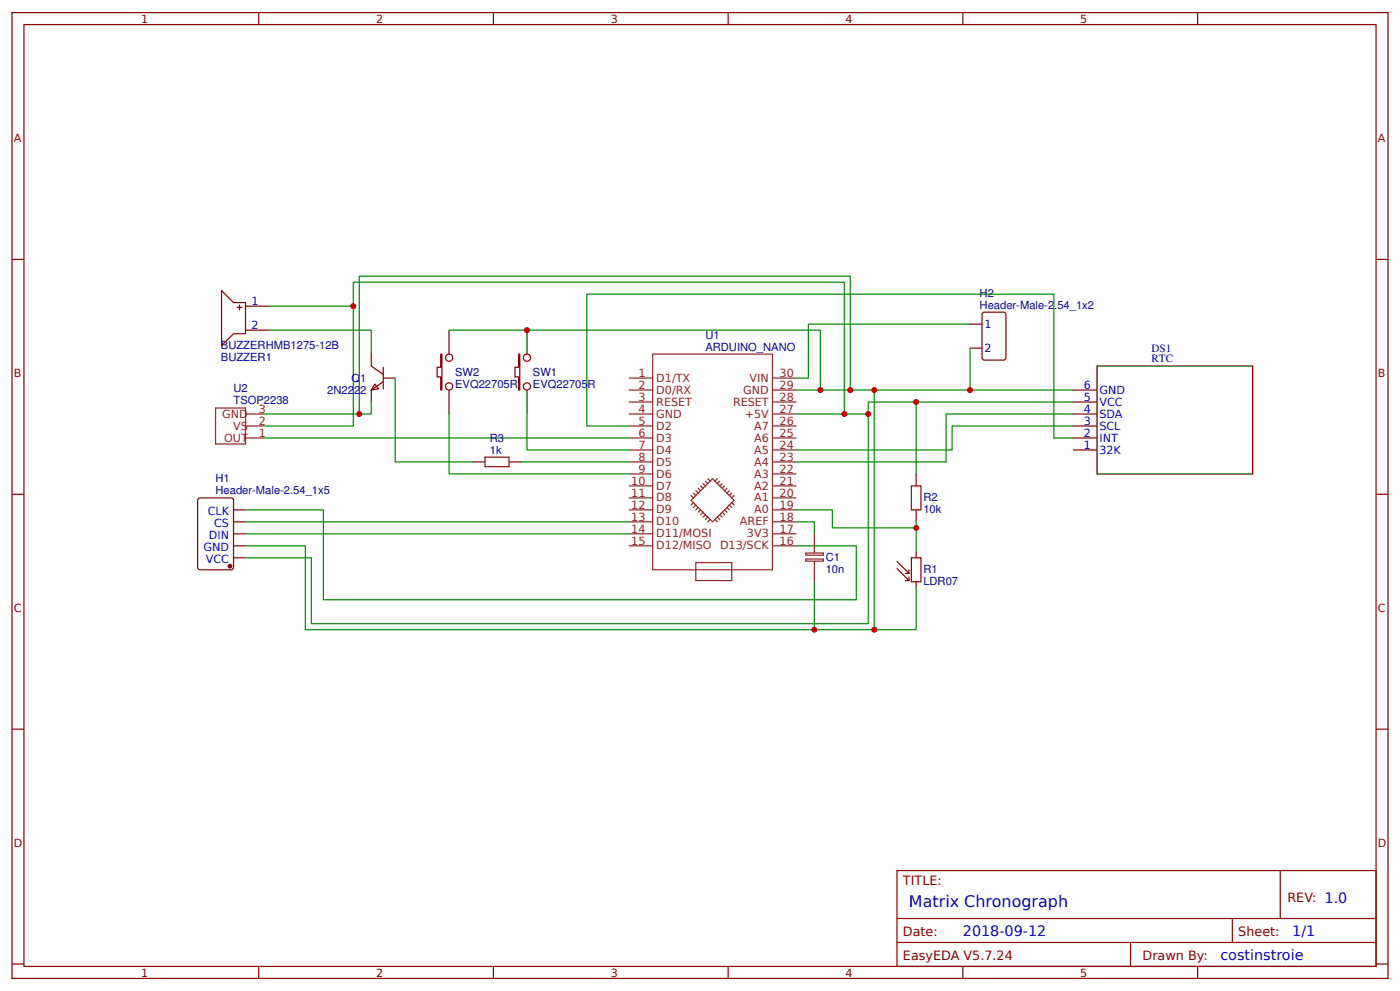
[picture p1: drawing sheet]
<svg xmlns="http://www.w3.org/2000/svg" width="309mm" height="219mm" viewBox="0 0 309 219" stroke-linecap="round" stroke-linejoin="round" font-family="sans-serif">
<g fill="none" stroke="#800" stroke-width=".26">
<path d="M2.6 2.8h304.1v213.2h-304.1zM5.3 5.4h298.7v208h-298.7zM57.1 2.8v2.6M109 2.8v2.6M160.9 2.8v2.6M212.7 2.8v2.6M264.6 2.8v2.6M2.6 57.3h2.7M304 57.3h2.7M48.9 64.2l2.7 2.6h2.6v6.9h-2.6l-2.7 2.6zM52.4 67.9h1M52.9 67.3v1.1"/>
<path d="M54.2 67.6h5.3M54.2 72.9h5.3M82 78.2v2.6l2.7 1.9M97.4 78.2h.2v7.9h-.2v-2.9h-.8v-2.1h.8zM114.6 78.2h.2v7.9h-.2v-2.9h-.8v-2.1h.8zM214.3 71.6h2.7M214.3 76.9h2.7M217 69.2l.5-.3h4.2l.5 .3v9.8l-.2 .4-4.5 .1-.5-.3zM82.8 84.8l.8 1.1-1.6 .2zM84.7 84.3l-2.7 1.8v2.7M84.7 83.5h2.6M84.7 81.1v4.8"/>
<path d="M237.1 99.4h5.3M237.1 96.7h5.3M237.1 94.1h5.3M237.1 91.4h5.3M237.1 88.8h5.3M237.1 86.1h5.3M2.6 109.1h2.7M43.7 110.2l.5-.3h6.9l.4 .3 .1 15.1-.3 .4-7.1 .1-.5-.3zM51.6 117.9h2.6M51.6 115.2h2.6M51.6 112.6h2.6M104.5 102h2.7"/>
<path d="M112.4 102h2.7M202.4 104.6v2.7M202.4 112.6v2.6M304 109.1h2.7M51.6 123.2h2.6M51.6 120.5h2.6M2.6 161h2.7M304 161h2.7M198.2 192.2h105.8v21.2h-105.8zM282.8 192.2v10.6M2.6 212.9h2.7M57.1 213.4v2.6"/>
<path d="M109 213.4v2.6M160.9 213.4v2.6M198.2 202.8h105.8M198.2 208.1h105.8M212.7 213.4v2.6M249.8 208.1v5.3M264.6 213.4v2.6M272.3 202.8v5.3M304 212.9h2.7"/>
<circle cx="99.2" cy="79" r=".8"/>
<circle cx="116.4" cy="79" r=".8"/>
<circle cx="99.2" cy="85.3" r=".8"/>
<circle cx="116.4" cy="85.3" r=".8"/>
</g>
<g fill="none" stroke="#8d2323" stroke-width=".26">
<path d="M144.2 78.2h26.5v47.6h-26.5zM47.6 90.1h6.6v7.9h-6.6zM54.2 96.7h4M54.2 94.1h4M54.2 91.4h4M138.9 99.4h5.3M138.9 96.7h5.3M138.9 94.1h5.3M138.9 91.4h5.3M138.9 88.8h5.3M138.9 86.1h5.3M138.9 83.5h5.3"/>
<path d="M170.7 99.4h5.2M170.7 96.7h5.2M170.7 94.1h5.2M170.7 91.4h5.2M170.7 88.8h5.2M170.7 86.1h5.2M170.7 83.5h5.2M138.9 117.9h5.3M138.9 115.2h5.3M138.9 112.6h5.3M138.9 109.9h5.3M138.9 107.3h5.3"/>
<path d="M138.9 104.6h5.3M138.9 102h5.3M152.7 109.4l.5 .5M153.2 111l-.5 .5M153.2 108.9l.5 .5M153.7 108.3l.6 .6M153.7 111.5l-.5 .6M154.3 107.8l.5 .5M154.3 112.1l-.6 .5M154.8 107.3l.5 .5M154.8 112.6l-.5 .5M155.3 106.8l.5 .5"/>
<path d="M155.3 113.1l-.5 .5M155.8 106.2l.6 .6M155.8 113.6l-.5 .6M156.4 105.7l.5 .5M156.4 114.2l-.6 .5M156.9 114.7l-.5 .5M158 106.2l4.2 4.3-4.8 4.7-2.6-2.6M158 114.7l.5 .5M158 106.2l-.6-.5-4.7 4.8 2.1 2.1M158.5 114.2l.5 .5M158.5 105.7l-.5 .5M159 113.6l.5 .6"/>
<path d="M159 106.2l-.5 .6M159.5 113.1l.6 .5M159.5 106.8l-.5 .5M160.1 112.6l.5 .5M160.1 107.3l-.6 .5M160.6 112.1l.5 .5M160.6 107.8l-.5 .5M161.1 111.5l.6 .6M161.1 108.3l-.5 .6M161.7 111l.5 .5M161.7 108.9l-.6 .5M162.2 109.4l-.5 .5"/>
<path d="M170.7 117.9h5.2M170.7 115.2h5.2M170.7 112.6h5.2M170.7 109.9h5.2M170.7 107.3h5.2M170.7 104.6h5.2M170.7 102h5.2M179.9 117.9v4.2M138.9 120.5h5.3M153.7 124.2h8v4h-8zM170.7 120.5h5.2M178 123.4h3.9v.5h-3.9z"/>
<path d="M178 122.1h3.9v.5h-3.9zM179.9 124v4.5"/>
</g>
<circle cx="50.8" cy="125" r=".4" fill="#800" stroke="#800" stroke-width=".26"/>
<g fill="none" stroke="#080" stroke-width=".26">
<path d="M59.5 72.9h22.5v5.3M59.5 67.6h18.6M99.2 72.9h82v13.2M214.3 71.6h-35.7v11.9h-2.7M214.3 76.9v9.2M58.2 96.7h80.7M82 88.8v2.6h-2.6M87.3 83.5v18.5h17.2M99.2 91.4v13.2h39.7M116.4 91.4v8h22.5M138.9 94.1h-9.3v-29.1h103.2v31.7h4.3M175.9 91.4h15.9v46.3h-123v-14.5h-14.6"/>
<path d="M175.9 86.1h17.2v52.9h-125.6v-18.5h-13.3M186.5 91.4v-29.1h-108.4v31.8h-19.9M187.9 86.1v-25.1h-108.5v30.4h-21.2M193.1 86.1h44M202.4 88.8v15.8M237.1 88.8h-45.3v2.6M237.1 91.4h-28.1v10.6h-33.1M237.1 94.1h-26.8v5.3h-34.4M54.2 112.6h17.2v19.8h117.8v-11.9h-13.3M54.2 115.2h84.7M54.2 117.9h84.7M115.1 102h23.8"/>
<path d="M175.9 112.6h8v3.9h18.5M175.9 115.2h4v2.7M202.4 115.2v6.6M179.9 128.5v10.5M202.4 129.8v9.2h-9.3"/>
</g>
<path d="M99.2 72.9v5.3M116.4 72.9v5.3M99.2 86.1v5.3M116.4 86.1v5.3M242.4 80.8h34.4v23.8h-34.4z" fill="none" stroke="#000" stroke-width=".26"/>
<path d="M198.2 125.5l2.6 2.7M198.2 124l2.6 2.6M200 128.2h.8M200 126.6h.8M200.8 125.8v.8M200.8 127.4v.8M201.3 123.2h2.2v5.3h-2.2zM202.4 121.8v1.4M202.4 128.5v1.3" fill="none" stroke="#840000" stroke-width=".26"/>
<path d="M107.2 100.9h5.2v2.2h-5.2zM201.3 107.3h2.2v5.3h-2.2z" fill="none" stroke="#a00000" stroke-width=".26"/>
<g fill="#c00">
<circle cx="78.1" cy="67.6" r=".66"/>
<circle cx="179.9" cy="139" r=".66"/>
<circle cx="202.4" cy="116.5" r=".66"/>
<circle cx="202.4" cy="88.8" r=".66"/>
<circle cx="116.4" cy="72.9" r=".66"/>
<circle cx="181.2" cy="86.1" r=".66"/>
<circle cx="187.9" cy="86.1" r=".66"/>
<circle cx="191.8" cy="91.4" r=".66"/>
<circle cx="193.1" cy="86.1" r=".66"/>
<circle cx="186.5" cy="91.4" r=".66"/>
<circle cx="193.1" cy="139" r=".66"/>
<circle cx="79.4" cy="91.4" r=".66"/>
<circle cx="214.3" cy="86.1" r=".66"/>
</g>
<text font-size="3.5" fill="#00f" x="200.8" y="200.2">Matrix Chronograph</text>
<g font-size="3.2" fill="#00f">
<text x="212.7" y="206.8">2018-09-12</text>
<text x="285.5" y="206.8">1/1</text>
<text x="269.6" y="212.1">costinstroie</text>
</g>
<g font-size="2.8" fill="#800">
<text x="199.5" y="195.4">TITLE:</text>
<text x="284.4" y="199.1">REV: 1.0</text>
<text x="199.5" y="206.8">Date:</text>
<text x="273.6" y="206.8">Sheet:</text>
<text x="199.5" y="212.1">EasyEDA V5.7.24</text>
<text x="252.4" y="212.1">Drawn By:</text>
</g>
<g font-size="2.5" fill="#800">
<text x="31.2" y="5">1</text>
<text x="83.1" y="5">2</text>
<text x="134.9" y="5">3</text>
<text x="186.8" y="5">4</text>
<text x="238.7" y="5">5</text>
<text x="3" y="31.4">A</text>
<text x="304.4" y="31.4">A</text>
<text x="3" y="83.2">B</text>
<text x="304.4" y="83.2">B</text>
<text x="3" y="135.1">C</text>
<text x="304.4" y="135.1">C</text>
<text x="3" y="186.9">D</text>
<text x="304.4" y="186.9">D</text>
<text x="31.2" y="215.6">1</text>
<text x="83.1" y="215.6">2</text>
<text x="134.9" y="215.6">3</text>
<text x="186.8" y="215.6">4</text>
<text x="238.7" y="215.6">5</text>
</g>
<g font-size="2.5" fill="#000080">
<text x="216.4" y="65.5">H2</text>
<text x="216.4" y="68.1">Header-Male-2.54_1x2</text>
<text x="48.8" y="77.1">BUZZERHMB1275-12B</text>
<text x="155.8" y="77.4">ARDUINO_NANO</text>
<text x="155.8" y="74.7">U1</text>
<text x="254.4" y="77.7">DS1</text>
<text x="48.8" y="79.8">BUZZER1</text>
<text x="100.5" y="82.9">SW2</text>
<text x="117.7" y="82.9">SW1</text>
<text x="254.4" y="80">RTC</text>
<text x="51.6" y="89.3">TSOP2238</text>
<text x="51.6" y="86.7">U2</text>
<text x="72.3" y="86.9">2N2222</text>
<text x="77.7" y="84.3">Q1</text>
<text x="100.5" y="85.6">EVQ22705R</text>
<text x="117.7" y="85.6">EVQ22705R</text>
<text x="108.2" y="100.1">1k</text>
<text x="108.2" y="97.5">R3</text>
<text x="47.6" y="106.5">H1</text>
<text x="47.6" y="109.1">Header-Male-2.54_1x5</text>
<text x="204" y="113.4">10k</text>
<text x="204" y="110.7">R2</text>
<text x="182.4" y="124">C1</text>
<text x="182.4" y="126.6">10n</text>
<text x="204" y="129.2">LDR07</text>
<text x="204" y="126.6">R1</text>
</g>
<g font-size="2.5" fill="#00f">
<text x="55.6" y="67.3">1</text>
<text x="55.6" y="72.6">2</text>
<text x="217.5" y="72.4">1</text>
<text x="217.5" y="77.7">2</text>
<text x="239.5" y="88.5">5</text>
<text x="239.5" y="85.9">6</text>
<text x="242.9" y="89.6">VCC</text>
<text x="242.9" y="86.9">GND</text>
<text x="239.5" y="93.8">3</text>
<text x="239.5" y="91.1">4</text>
<text x="242.9" y="94.9">SCL</text>
<text x="242.9" y="92.2">SDA</text>
<text x="239.5" y="99.1">1</text>
<text x="239.5" y="96.4">2</text>
<text x="242.9" y="100.1">32K</text>
<text x="242.9" y="97.5">INT</text>
<text x="45.9" y="113.6">CLK</text>
<text x="46.1" y="118.9">DIN</text>
<text x="47.3" y="116.3">CS</text>
<text x="45" y="121.6">GND</text>
<text x="45.5" y="124.2">VCC</text>
</g>
<g font-size="2.5" fill="#8d2323">
<text x="141" y="83.2">1</text>
<text x="172.2" y="83.2">30</text>
<text x="141" y="88.5">3</text>
<text x="141" y="85.9">2</text>
<text x="145" y="89.6">RESET</text>
<text x="145" y="86.9">D0/RX</text>
<text x="145" y="84.3">D1/TX</text>
<text x="161.9" y="89.6">RESET</text>
<text x="164.2" y="86.9">GND</text>
<text x="165.6" y="84.3">VIN</text>
<text x="172.2" y="85.9">29</text>
<text x="172.2" y="88.5">28</text>
<text x="49.1" y="92.2">GND</text>
<text x="51.5" y="94.9">VS</text>
<text x="57.1" y="93.8">2</text>
<text x="57.1" y="91.1">3</text>
<text x="141" y="93.8">5</text>
<text x="141" y="91.1">4</text>
<text x="145" y="94.9">D2</text>
<text x="145" y="92.2">GND</text>
<text x="164.5" y="92.2">+5V</text>
<text x="166.6" y="94.9">A7</text>
<text x="172.2" y="91.1">27</text>
<text x="172.2" y="93.8">26</text>
<text x="49.5" y="97.5">OUT</text>
<text x="57.1" y="96.4">1</text>
<text x="141" y="101.7">8</text>
<text x="141" y="99.1">7</text>
<text x="141" y="96.4">6</text>
<text x="145" y="100.1">D4</text>
<text x="145" y="97.5">D3</text>
<text x="166.6" y="97.5">A6</text>
<text x="166.6" y="100.1">A5</text>
<text x="172.2" y="96.4">25</text>
<text x="172.2" y="99.1">24</text>
<text x="172.2" y="101.7">23</text>
<text x="139.5" y="107">10</text>
<text x="141" y="104.4">9</text>
<text x="145" y="105.4">D6</text>
<text x="145" y="102.8">D5</text>
<text x="166.6" y="102.8">A4</text>
<text x="166.6" y="105.4">A3</text>
<text x="172.2" y="104.4">22</text>
<text x="172.2" y="107">21</text>
<text x="139.5" y="112.3">12</text>
<text x="139.5" y="109.7">11</text>
<text x="145" y="113.4">D9</text>
<text x="145" y="110.7">D8</text>
<text x="145" y="108.1">D7</text>
<text x="166.6" y="108.1">A2</text>
<text x="166.6" y="110.7">A1</text>
<text x="166.6" y="113.4">A0</text>
<text x="172.2" y="109.7">20</text>
<text x="172.2" y="112.3">19</text>
<text x="139.5" y="117.6">14</text>
<text x="139.5" y="115">13</text>
<text x="145" y="118.7">D11/MOSI</text>
<text x="145" y="116">D10</text>
<text x="163.5" y="116">AREF</text>
<text x="165" y="118.7">3V3</text>
<text x="172.2" y="115">18</text>
<text x="172.2" y="117.6">17</text>
<text x="139.5" y="120.3">15</text>
<text x="145" y="121.3">D12/MISO</text>
<text x="159.1" y="121.3">D13/SCK</text>
<text x="172.2" y="120.3">16</text>
</g>
</svg>
